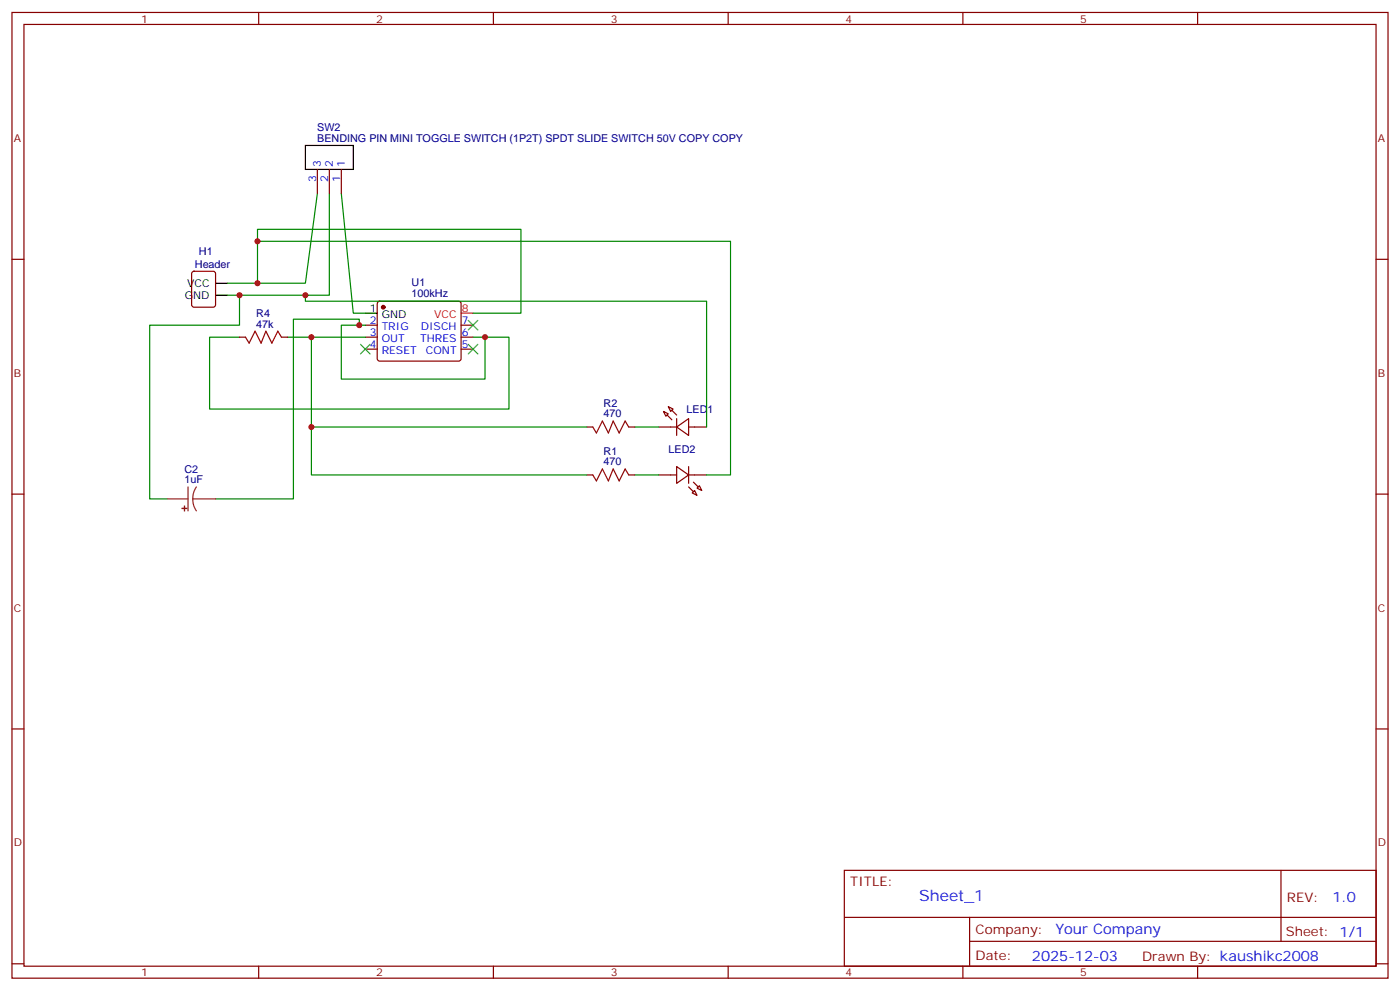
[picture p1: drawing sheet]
<svg xmlns="http://www.w3.org/2000/svg" width="412mm" height="292mm" viewBox="0 0 412 292" stroke-linecap="round" stroke-linejoin="round" font-family="sans-serif">
<g fill="none" stroke="#870000" stroke-width=".35">
<path d="M3.5 3.7h405.4v284.3h-405.4zM7.1 7.2h398.2v277.3h-398.2zM76.2 3.7v3.5M145.3 3.7v3.5M214.5 3.7v3.5M283.6 3.7v3.5M352.8 3.7v3.5M93.5 49.9v7M97 49.9v7M100.5 49.9v7M3.5 76.3h3.6M405.3 76.3h3.6"/>
<path d="M56.7 80.1l.4-.2h5.7l.6 .4 .1 9.4-.5 .7-5.9 .1-.6-.5-.1-9.4zM70.6 99.3h1.7M82.9 99.3h1.8M107.6 95.7h3.5M107.6 99.3h3.5M111.4 88.9l.4-.2h23.3l.5 .2 .2 .5v16.5l-.7 .4h-23.5l-.5-.7v-16.2zM135.8 95.7h3.5M135.8 99.3h3.5M107.6 102.8h3.5M135.8 102.8h3.5M196.8 119.7l1.5 .7-.7 .7zM172.9 125.7h1.7"/>
<path d="M172.9 139.8h1.7M185.2 125.7h1.8M185.2 139.8h1.8M194 125.7h5.3M194 139.8h5.3M195.4 121.1l1.4 .7-.7 .8zM199.3 125.7l3.5-2.4v4.9zM199.3 137.4l3.5 2.4-3.5 2.5zM199.3 123.3v4.9M202.8 125.7h5.3M202.8 139.8h5.3M202.8 137.4v4.9"/>
<path d="M3.5 145.5h3.6M203.9 145.1l.7-.7 .7 1.4zM205.3 143.7l.7-.7 .7 1.4zM405.3 145.5h3.6M3.5 214.6h3.6M405.3 214.6h3.6M248.7 256.3h156.6v28.2h-156.6zM377.3 256.3v20.9M248.7 270.1h156.5M285.6 277.2h119.6M285.6 270.1v14.1M3.5 283.8h3.6"/>
<path d="M76.2 284.5v3.5M145.3 284.5v3.5M214.5 284.5v3.5M283.6 284.5v3.5M352.8 284.5v3.5M405.3 283.8h3.6"/>
</g>
<path d="M90 42.8h14.1v7.1h-14.1zM63.5 86.9h3.5M63.5 83.4h3.5M107.6 92.2h3.5" fill="none" stroke="#000" stroke-width=".35"/>
<g fill="#870000" stroke="#870000" stroke-width=".35">
<path d="M196.5 122.2l1.4 1.4z"/>
<path d="M197.9 120.8l1.4 1.4z"/>
<path d="M204.3 142l1.4 1.4z"/>
<path d="M202.8 143.4l1.5 1.4z"/>
<circle cx="112.9" cy="90.5" r=".53"/>
</g>
<path d="M135.8 92.2h3.5" fill="none" stroke="#f00" stroke-width=".35"/>
<g fill="none" stroke="#008700" stroke-width=".35">
<path d="M93.5 56.9l-3.5 26.5h-23M97 56.9v30h-30M100.5 56.9l3.6 35.3h3.5M75.8 71h139.4v68.8h-7.1M70.6 99.3h-8.9v21.1h88.2v-21.1h-10.6M70.6 86.9v8.8h-26.5v51.2h5.3M75.8 83.4v-15.9h77.7v24.7h-14.2M84.7 99.3h22.9M90 86.9v1.8h118.1v37M91.7 99.3v26.4h81.2M105.8 95.7v-1.7h-19.4v52.9h-22.9M107.6 95.7h-7.1v15.9h42.4v-12.3"/>
<path d="M91.7 125.7v14.1h81.2M187 125.7h7M187 139.8h7"/>
</g>
<path d="M137.9 94.3l2.9 2.9M140.8 94.3l-2.9 2.9M106.2 101.4l2.8 2.8M109 101.4l-2.8 2.8M137.9 101.4l2.9 2.8M140.8 101.4l-2.9 2.8" fill="none" stroke="#3c3" stroke-width=".35"/>
<path d="M72.3 99.3l1.1 1.7 1.7-3.5 1.8 3.5 1.4-3.5 1.8 3.5 1.7-3.5 1.1 1.8M174.6 139.8l1.1 1.8 1.7-3.5 1.8 3.5 1.4-3.5 1.8 3.5 1.7-3.5 1.1 1.7M174.6 125.7l1.1 1.8 1.7-3.5 1.8 3.5 1.4-3.5 1.8 3.5 1.7-3.5 1.1 1.7" fill="none" stroke="#a10000" stroke-width=".35"/>
<path d="M49.4 146.9h6M55.4 143.4v7M56.8 146.9l.2 1.8 .9 1.7M56.8 146.9h6.7M57.9 143.4l-.9 1.6-.2 1.9" fill="none" stroke="#8c2424" stroke-width=".35"/>
<g fill="#8c2424" stroke="#8c2424" stroke-width=".35">
<path d="M54.3 149l.1 1.4z"/>
<path d="M53.6 149.7h1.4z"/>
</g>
<g fill="#c00">
<circle cx="75.8" cy="83.4" r=".88"/>
<circle cx="142.9" cy="99.3" r=".88"/>
<circle cx="91.7" cy="99.3" r=".88"/>
<circle cx="91.7" cy="125.7" r=".88"/>
<circle cx="90" cy="86.9" r=".88"/>
<circle cx="75.8" cy="71" r=".88"/>
<circle cx="105.8" cy="95.7" r=".88"/>
<circle cx="70.6" cy="86.9" r=".88"/>
</g>
<text font-size="4.6" fill="#00f" x="270.8" y="265.3">Sheet_1</text>
<g font-size="4.2" fill="#00f">
<text x="392.5" y="265.5">1.0</text>
<text x="310.9" y="275.1">Your Company</text>
<text x="304" y="282.9">2025-12-03</text>
</g>
<g font-size="3.9" fill="#800">
<text x="250.5" y="260.8">TITLE:</text>
<text x="379.1" y="265.5">REV:</text>
<text x="287.4" y="275">Company:</text>
<text x="378.7" y="275.7">Sheet: 1/1</text>
<text x="287.4" y="282.7">Date:</text>
<text x="336.4" y="282.8">Drawn By: kaushikc2008</text>
</g>
<g font-size="3.2" fill="#800">
<text x="41.6" y="6.7">1</text>
<text x="110.8" y="6.7">2</text>
<text x="179.9" y="6.7">3</text>
<text x="249.1" y="6.7">4</text>
<text x="318.2" y="6.7">5</text>
<text x="4.1" y="41.8">A</text>
<text x="405.9" y="41.8">A</text>
<text x="4.1" y="110.9">B</text>
<text x="405.9" y="110.9">B</text>
<text x="4.1" y="180.1">C</text>
<text x="405.9" y="180.1">C</text>
<text x="4.1" y="249.2">D</text>
<text x="405.9" y="249.2">D</text>
<text x="41.6" y="287.5">1</text>
<text x="110.8" y="287.5">2</text>
<text x="179.9" y="287.5">3</text>
<text x="249.1" y="287.5">4</text>
<text x="318.2" y="287.5">5</text>
</g>
<g font-size="3.2" fill="#000080">
<text x="93.4" y="41.8">BENDING PIN MINI TOGGLE SWITCH (1P2T) SPDT SLIDE SWITCH 50V COPY COPY</text>
<text x="93.4" y="38.7">SW2</text>
<text x="58.6" y="75.2">H1</text>
<text x="57.4" y="78.8">Header</text>
<text x="121.2" y="87.5">100kHz</text>
<text x="121.2" y="84.2">U1</text>
<text x="75.5" y="93.3">R4</text>
<text x="75.5" y="96.4">47k</text>
<text x="177.8" y="119.7">R2</text>
<text x="177.8" y="122.9">470</text>
<text x="202.3" y="121.7">LED1</text>
<text x="177.8" y="137">470</text>
<text x="177.8" y="133.8">R1</text>
<text x="197" y="133.2">LED2</text>
<text x="54.3" y="142.3">1uF</text>
<text x="54.3" y="139.1">C2</text>
</g>
<g font-size="3.2" fill="#00f">
<text x="93.1" y="53.7" transform="rotate(-90 93.1 53.7)">3</text>
<text x="94.5" y="49.2" transform="rotate(-90 94.5 49.2)">3</text>
<text x="96.7" y="53.7" transform="rotate(-90 96.7 53.7)">2</text>
<text x="98.1" y="49.2" transform="rotate(-90 98.1 49.2)">2</text>
<text x="100.2" y="53.7" transform="rotate(-90 100.2 53.7)">1</text>
<text x="101.6" y="49.2" transform="rotate(-90 101.6 49.2)">1</text>
<text x="108.9" y="95.4">2</text>
<text x="136" y="95.4">7</text>
<text x="108.9" y="98.9">3</text>
<text x="112.4" y="97.2">TRIG</text>
<text x="112.4" y="100.7">OUT</text>
<text x="123.8" y="100.7">THRES</text>
<text x="124" y="97.2">DISCH</text>
<text x="136" y="98.9">6</text>
<text x="108.9" y="102.4">4</text>
<text x="112.4" y="104.2">RESET</text>
<text x="125.5" y="104.2">CONT</text>
<text x="136" y="102.4">5</text>
</g>
<g font-size="3.2">
<text x="54.5" y="88">GND</text>
<text x="55.1" y="84.5">VCC</text>
<text x="108.9" y="91.9">1</text>
<text x="112.4" y="93.6">GND</text>
</g>
<g font-size="3.2" fill="#f00">
<text x="127.9" y="93.6">VCC</text>
<text x="136" y="91.9">8</text>
</g>
</svg>
